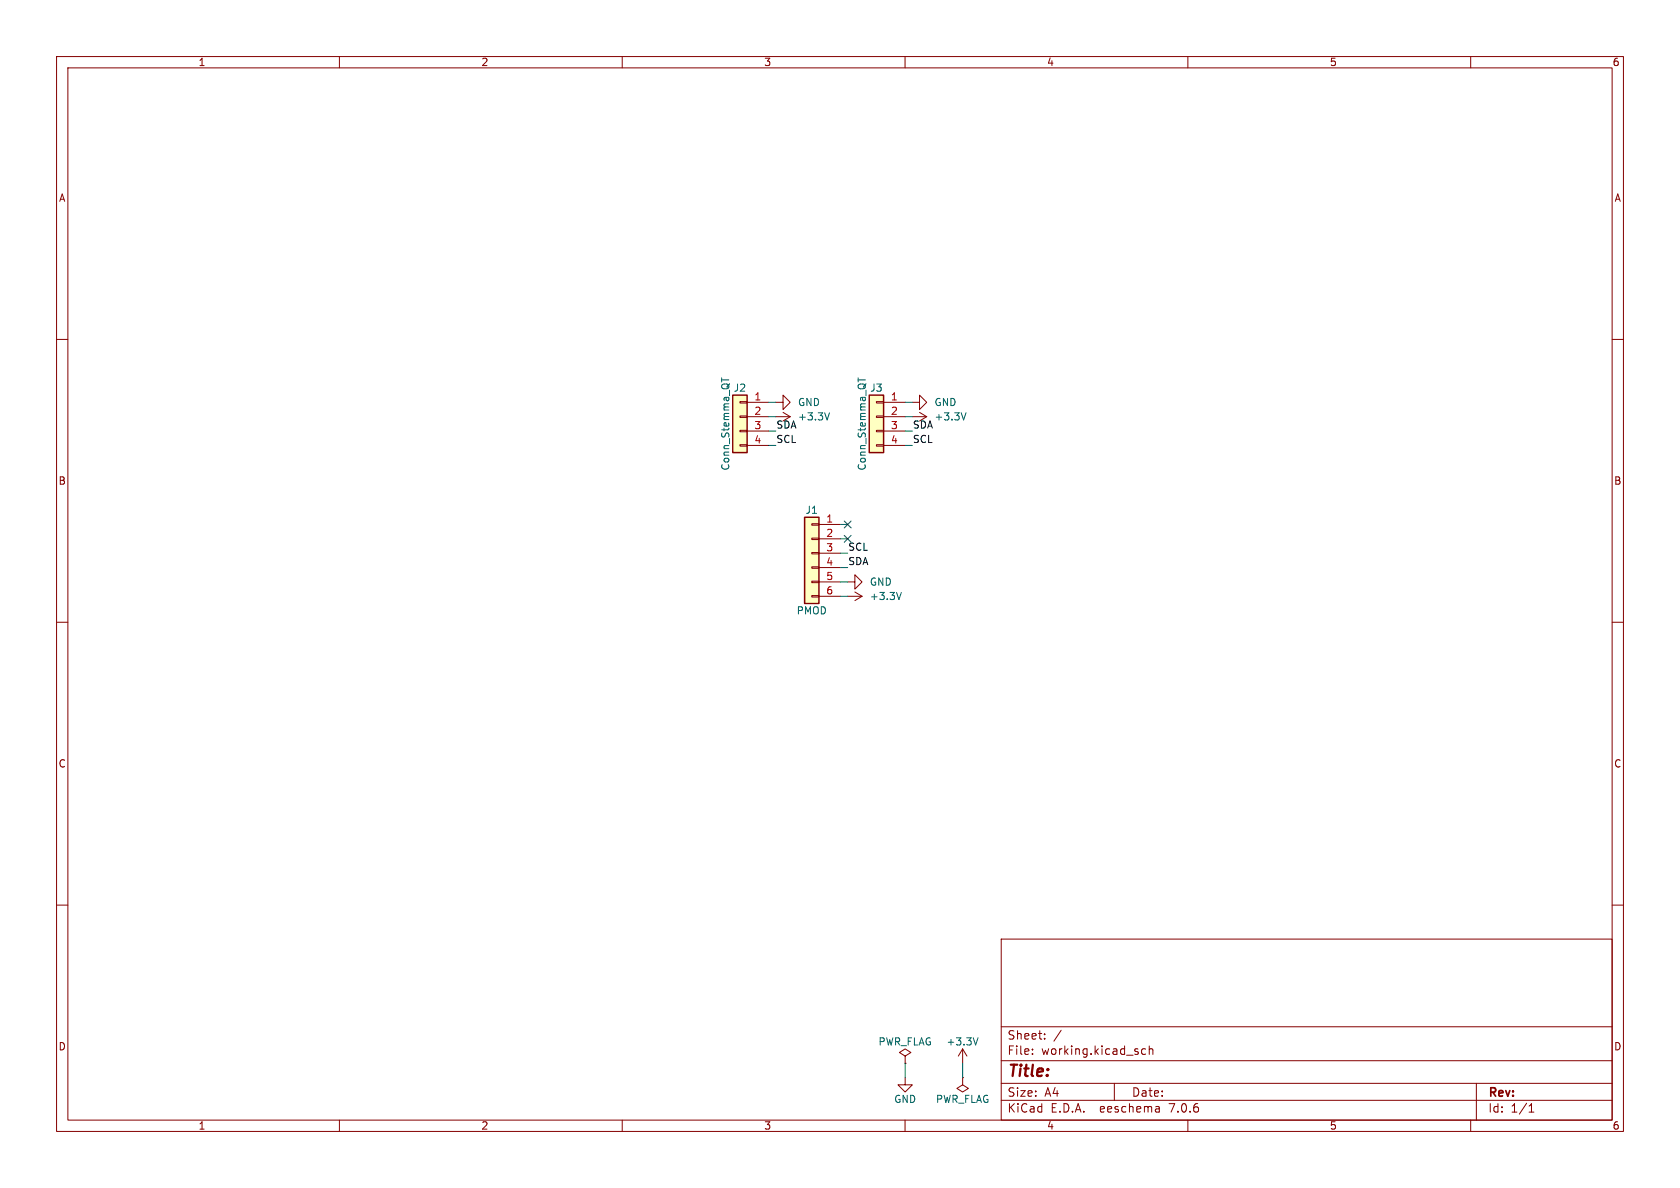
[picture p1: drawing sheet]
(kicad_sch (version 20200827) (generator eeschema)

 (page 1 1)

 (paper "A4")

 (lib_symbols
  (symbol "Connector_Generic:Conn_01x04" (pin_names (offset 1.016) hide)
   (property "Reference" "J" (id 0) (at 0 5.08 0) (effects (font (size 1.27 1.27))))
   (property "Value" "Conn_01x04" (id 1) (at 0 -7.62 0) (effects (font (size 1.27 1.27))))
   (property "Footprint" "" (id 2) (at 0 0 0) (effects (font (size 1.27 1.27)) hide))
   (property "Datasheet" "~" (id 3) (at 0 0 0) (effects (font (size 1.27 1.27)) hide))
   (symbol "Conn_01x04_1_1"
    (rectangle (start -1.27 -4.953) (end 0 -5.207) (stroke (width 0.1524)) (fill (type none)))
    (rectangle (start -1.27 -2.413) (end 0 -2.667) (stroke (width 0.1524)) (fill (type none)))
    (rectangle (start -1.27 2.667) (end 0 2.413) (stroke (width 0.1524)) (fill (type none)))
    (rectangle (start -1.27 3.81) (end 1.27 -6.35) (stroke (width 0.254)) (fill (type background)))
    (rectangle (start -1.27 0.127) (end 0 -0.127) (stroke (width 0.1524)) (fill (type none)))
    (pin passive line (at -5.08 2.54 0) (length 3.81) (name "Pin_1" (effects (font (size 1.27 1.27)))) (number "1" (effects (font (size 1.27 1.27)))))
    (pin passive line (at -5.08 0 0) (length 3.81) (name "Pin_2" (effects (font (size 1.27 1.27)))) (number "2" (effects (font (size 1.27 1.27)))))
    (pin passive line (at -5.08 -2.54 0) (length 3.81) (name "Pin_3" (effects (font (size 1.27 1.27)))) (number "3" (effects (font (size 1.27 1.27)))))
    (pin passive line (at -5.08 -5.08 0) (length 3.81) (name "Pin_4" (effects (font (size 1.27 1.27)))) (number "4" (effects (font (size 1.27 1.27)))))))
  (symbol "Connector_Generic:Conn_01x06" (pin_names (offset 1.016) hide)
   (property "Reference" "J" (id 0) (at 0 7.62 0) (effects (font (size 1.27 1.27))))
   (property "Value" "Conn_01x06" (id 1) (at 0 -10.16 0) (effects (font (size 1.27 1.27))))
   (property "Footprint" "" (id 2) (at 0 0 0) (effects (font (size 1.27 1.27)) hide))
   (property "Datasheet" "~" (id 3) (at 0 0 0) (effects (font (size 1.27 1.27)) hide))
   (symbol "Conn_01x06_1_1"
    (rectangle (start -1.27 -4.953) (end 0 -5.207) (stroke (width 0.1524)) (fill (type none)))
    (rectangle (start -1.27 -7.493) (end 0 -7.747) (stroke (width 0.1524)) (fill (type none)))
    (rectangle (start -1.27 -2.413) (end 0 -2.667) (stroke (width 0.1524)) (fill (type none)))
    (rectangle (start -1.27 2.667) (end 0 2.413) (stroke (width 0.1524)) (fill (type none)))
    (rectangle (start -1.27 5.207) (end 0 4.953) (stroke (width 0.1524)) (fill (type none)))
    (rectangle (start -1.27 6.35) (end 1.27 -8.89) (stroke (width 0.254)) (fill (type background)))
    (rectangle (start -1.27 0.127) (end 0 -0.127) (stroke (width 0.1524)) (fill (type none)))
    (pin passive line (at -5.08 5.08 0) (length 3.81) (name "Pin_1" (effects (font (size 1.27 1.27)))) (number "1" (effects (font (size 1.27 1.27)))))
    (pin passive line (at -5.08 2.54 0) (length 3.81) (name "Pin_2" (effects (font (size 1.27 1.27)))) (number "2" (effects (font (size 1.27 1.27)))))
    (pin passive line (at -5.08 0 0) (length 3.81) (name "Pin_3" (effects (font (size 1.27 1.27)))) (number "3" (effects (font (size 1.27 1.27)))))
    (pin passive line (at -5.08 -2.54 0) (length 3.81) (name "Pin_4" (effects (font (size 1.27 1.27)))) (number "4" (effects (font (size 1.27 1.27)))))
    (pin passive line (at -5.08 -5.08 0) (length 3.81) (name "Pin_5" (effects (font (size 1.27 1.27)))) (number "5" (effects (font (size 1.27 1.27)))))
    (pin passive line (at -5.08 -7.62 0) (length 3.81) (name "Pin_6" (effects (font (size 1.27 1.27)))) (number "6" (effects (font (size 1.27 1.27)))))))
  (symbol "power:+3.3V" (power) (pin_names (offset 0))
   (property "Reference" "#PWR" (id 0) (at 0 -3.81 0) (effects (font (size 1.27 1.27)) hide))
   (property "Value" "+3.3V" (id 1) (at 0 3.556 0) (effects (font (size 1.27 1.27))))
   (property "Footprint" "" (id 2) (at 0 0 0) (effects (font (size 1.27 1.27)) hide))
   (property "Datasheet" "" (id 3) (at 0 0 0) (effects (font (size 1.27 1.27)) hide))
   (symbol "+3.3V_0_1"
    (polyline (pts (xy -0.762 1.27) (xy 0 2.54)) (stroke (width 0)) (fill (type none)))
    (polyline (pts (xy 0 0) (xy 0 2.54)) (stroke (width 0)) (fill (type none)))
    (polyline (pts (xy 0 2.54) (xy 0.762 1.27)) (stroke (width 0)) (fill (type none))))
   (symbol "+3.3V_1_1"
    (pin power_in line (at 0 0 90) (length 0) hide (name "+3V3" (effects (font (size 1.27 1.27)))) (number "1" (effects (font (size 1.27 1.27)))))))
  (symbol "power:GND" (power) (pin_names (offset 0))
   (property "Reference" "#PWR" (id 0) (at 0 -6.35 0) (effects (font (size 1.27 1.27)) hide))
   (property "Value" "GND" (id 1) (at 0 -3.81 0) (effects (font (size 1.27 1.27))))
   (property "Footprint" "" (id 2) (at 0 0 0) (effects (font (size 1.27 1.27)) hide))
   (property "Datasheet" "" (id 3) (at 0 0 0) (effects (font (size 1.27 1.27)) hide))
   (symbol "GND_0_1"
    (polyline (pts (xy 0 0) (xy 0 -1.27) (xy 1.27 -1.27) (xy 0 -2.54) (xy -1.27 -1.27) (xy 0 -1.27)) (stroke (width 0)) (fill (type none))))
   (symbol "GND_1_1"
    (pin power_in line (at 0 0 270) (length 0) hide (name "GND" (effects (font (size 1.27 1.27)))) (number "1" (effects (font (size 1.27 1.27)))))))
  (symbol "power:PWR_FLAG" (power) (pin_numbers hide) (pin_names (offset 0) hide)
   (property "Reference" "#FLG" (id 0) (at 0 1.905 0) (effects (font (size 1.27 1.27)) hide))
   (property "Value" "PWR_FLAG" (id 1) (at 0 3.81 0) (effects (font (size 1.27 1.27))))
   (property "Footprint" "" (id 2) (at 0 0 0) (effects (font (size 1.27 1.27)) hide))
   (property "Datasheet" "~" (id 3) (at 0 0 0) (effects (font (size 1.27 1.27)) hide))
   (symbol "PWR_FLAG_0_1"
    (polyline (pts (xy 0 0) (xy 0 1.27) (xy -1.016 1.905) (xy 0 2.54) (xy 1.016 1.905) (xy 0 1.27)) (stroke (width 0)) (fill (type none))))
   (symbol "PWR_FLAG_0_0"
    (pin power_out line (at 0 0 90) (length 0) (name "pwr" (effects (font (size 1.27 1.27)))) (number "1" (effects (font (size 1.27 1.27))))))))


 (no_connect (at 149.86 92.71))
 (no_connect (at 149.86 95.25))

 (wire (pts (xy 135.89 71.12) (xy 137.16 71.12)) (stroke (width 0) (type solid) (color 0 0 0 0)))
 (wire (pts (xy 135.89 73.66) (xy 137.16 73.66)) (stroke (width 0) (type solid) (color 0 0 0 0)))
 (wire (pts (xy 135.89 76.2) (xy 137.16 76.2)) (stroke (width 0) (type solid) (color 0 0 0 0)))
 (wire (pts (xy 135.89 78.74) (xy 137.16 78.74)) (stroke (width 0) (type solid) (color 0 0 0 0)))
 (wire (pts (xy 148.59 92.71) (xy 149.86 92.71)) (stroke (width 0) (type solid) (color 0 0 0 0)))
 (wire (pts (xy 148.59 95.25) (xy 149.86 95.25)) (stroke (width 0) (type solid) (color 0 0 0 0)))
 (wire (pts (xy 148.59 97.79) (xy 149.86 97.79)) (stroke (width 0) (type solid) (color 0 0 0 0)))
 (wire (pts (xy 148.59 100.33) (xy 149.86 100.33)) (stroke (width 0) (type solid) (color 0 0 0 0)))
 (wire (pts (xy 148.59 102.87) (xy 149.86 102.87)) (stroke (width 0) (type solid) (color 0 0 0 0)))
 (wire (pts (xy 148.59 105.41) (xy 149.86 105.41)) (stroke (width 0) (type solid) (color 0 0 0 0)))
 (wire (pts (xy 160.02 71.12) (xy 161.29 71.12)) (stroke (width 0) (type solid) (color 0 0 0 0)))
 (wire (pts (xy 160.02 73.66) (xy 161.29 73.66)) (stroke (width 0) (type solid) (color 0 0 0 0)))
 (wire (pts (xy 160.02 76.2) (xy 161.29 76.2)) (stroke (width 0) (type solid) (color 0 0 0 0)))
 (wire (pts (xy 160.02 78.74) (xy 161.29 78.74)) (stroke (width 0) (type solid) (color 0 0 0 0)))
 (wire (pts (xy 160.02 187.96) (xy 160.02 190.5)) (stroke (width 0) (type solid) (color 0 0 0 0)))
 (wire (pts (xy 170.18 187.96) (xy 170.18 190.5)) (stroke (width 0) (type solid) (color 0 0 0 0)))

 (label "SDA" (at 137.16 76.2 0) (effects (font (size 1.27 1.27)) (justify left bottom)))
 (label "SCL" (at 137.16 78.74 0) (effects (font (size 1.27 1.27)) (justify left bottom)))
 (label "SCL" (at 149.86 97.79 0) (effects (font (size 1.27 1.27)) (justify left bottom)))
 (label "SDA" (at 149.86 100.33 0) (effects (font (size 1.27 1.27)) (justify left bottom)))
 (label "SDA" (at 161.29 76.2 0) (effects (font (size 1.27 1.27)) (justify left bottom)))
 (label "SCL" (at 161.29 78.74 0) (effects (font (size 1.27 1.27)) (justify left bottom)))

 (symbol (lib_id "power:PWR_FLAG") (at 160.02 187.96 0) (unit 1) (in_bom yes) (on_board yes)
  (property "Reference" "#FLG0101" (id 0) (at 160.02 186.055 0) (effects (font (size 1.27 1.27)) hide))
  (property "Value" "PWR_FLAG" (id 1) (at 160.02 184.15 0))
  (property "Footprint" "" (id 2) (at 160.02 187.96 0) (effects (font (size 1.27 1.27)) hide))
  (property "Datasheet" "~" (id 3) (at 160.02 187.96 0) (effects (font (size 1.27 1.27)) hide)))

 (symbol (lib_id "power:PWR_FLAG") (at 170.18 190.5 180) (unit 1) (in_bom yes) (on_board yes)
  (property "Reference" "#FLG0102" (id 0) (at 170.18 192.405 0) (effects (font (size 1.27 1.27)) hide))
  (property "Value" "PWR_FLAG" (id 1) (at 170.18 194.31 0))
  (property "Footprint" "" (id 2) (at 170.18 190.5 0) (effects (font (size 1.27 1.27)) hide))
  (property "Datasheet" "~" (id 3) (at 170.18 190.5 0) (effects (font (size 1.27 1.27)) hide)))

 (symbol (lib_id "power:+3.3V") (at 137.16 73.66 270) (unit 1) (in_bom yes) (on_board yes)
  (property "Reference" "#PWR0103" (id 0) (at 133.35 73.66 0) (effects (font (size 1.27 1.27)) hide))
  (property "Value" "+3.3V" (id 1) (at 140.97 73.66 90) (effects (font (size 1.27 1.27)) (justify left)))
  (property "Footprint" "" (id 2) (at 137.16 73.66 0) (effects (font (size 1.27 1.27)) hide))
  (property "Datasheet" "" (id 3) (at 137.16 73.66 0) (effects (font (size 1.27 1.27)) hide)))

 (symbol (lib_id "power:+3.3V") (at 149.86 105.41 270) (unit 1) (in_bom yes) (on_board yes)
  (property "Reference" "#PWR0102" (id 0) (at 146.05 105.41 0) (effects (font (size 1.27 1.27)) hide))
  (property "Value" "+3.3V" (id 1) (at 153.67 105.41 90) (effects (font (size 1.27 1.27)) (justify left)))
  (property "Footprint" "" (id 2) (at 149.86 105.41 0) (effects (font (size 1.27 1.27)) hide))
  (property "Datasheet" "" (id 3) (at 149.86 105.41 0) (effects (font (size 1.27 1.27)) hide)))

 (symbol (lib_id "power:+3.3V") (at 161.29 73.66 270) (unit 1) (in_bom yes) (on_board yes)
  (property "Reference" "#PWR0104" (id 0) (at 157.48 73.66 0) (effects (font (size 1.27 1.27)) hide))
  (property "Value" "+3.3V" (id 1) (at 165.1 73.66 90) (effects (font (size 1.27 1.27)) (justify left)))
  (property "Footprint" "" (id 2) (at 161.29 73.66 0) (effects (font (size 1.27 1.27)) hide))
  (property "Datasheet" "" (id 3) (at 161.29 73.66 0) (effects (font (size 1.27 1.27)) hide)))

 (symbol (lib_id "power:+3.3V") (at 170.18 187.96 0) (unit 1) (in_bom yes) (on_board yes)
  (property "Reference" "#PWR0107" (id 0) (at 170.18 191.77 0) (effects (font (size 1.27 1.27)) hide))
  (property "Value" "+3.3V" (id 1) (at 170.18 184.15 0))
  (property "Footprint" "" (id 2) (at 170.18 187.96 0) (effects (font (size 1.27 1.27)) hide))
  (property "Datasheet" "" (id 3) (at 170.18 187.96 0) (effects (font (size 1.27 1.27)) hide)))

 (symbol (lib_id "power:GND") (at 137.16 71.12 90) (unit 1) (in_bom yes) (on_board yes)
  (property "Reference" "#PWR0106" (id 0) (at 143.51 71.12 0) (effects (font (size 1.27 1.27)) hide))
  (property "Value" "GND" (id 1) (at 140.97 71.12 90) (effects (font (size 1.27 1.27)) (justify right)))
  (property "Footprint" "" (id 2) (at 137.16 71.12 0) (effects (font (size 1.27 1.27)) hide))
  (property "Datasheet" "" (id 3) (at 137.16 71.12 0) (effects (font (size 1.27 1.27)) hide)))

 (symbol (lib_id "power:GND") (at 149.86 102.87 90) (unit 1) (in_bom yes) (on_board yes)
  (property "Reference" "#PWR0101" (id 0) (at 156.21 102.87 0) (effects (font (size 1.27 1.27)) hide))
  (property "Value" "GND" (id 1) (at 153.67 102.87 90) (effects (font (size 1.27 1.27)) (justify right)))
  (property "Footprint" "" (id 2) (at 149.86 102.87 0) (effects (font (size 1.27 1.27)) hide))
  (property "Datasheet" "" (id 3) (at 149.86 102.87 0) (effects (font (size 1.27 1.27)) hide)))

 (symbol (lib_id "power:GND") (at 160.02 190.5 0) (unit 1) (in_bom yes) (on_board yes)
  (property "Reference" "#PWR0108" (id 0) (at 160.02 196.85 0) (effects (font (size 1.27 1.27)) hide))
  (property "Value" "GND" (id 1) (at 160.02 194.31 0))
  (property "Footprint" "" (id 2) (at 160.02 190.5 0) (effects (font (size 1.27 1.27)) hide))
  (property "Datasheet" "" (id 3) (at 160.02 190.5 0) (effects (font (size 1.27 1.27)) hide)))

 (symbol (lib_id "power:GND") (at 161.29 71.12 90) (unit 1) (in_bom yes) (on_board yes)
  (property "Reference" "#PWR0105" (id 0) (at 167.64 71.12 0) (effects (font (size 1.27 1.27)) hide))
  (property "Value" "GND" (id 1) (at 165.1 71.12 90) (effects (font (size 1.27 1.27)) (justify right)))
  (property "Footprint" "" (id 2) (at 161.29 71.12 0) (effects (font (size 1.27 1.27)) hide))
  (property "Datasheet" "" (id 3) (at 161.29 71.12 0) (effects (font (size 1.27 1.27)) hide)))

 (symbol (lib_id "Connector_Generic:Conn_01x04") (at 130.81 73.66 0) (mirror y) (unit 1) (in_bom yes) (on_board yes)
  (property "Reference" "J2" (id 0) (at 130.81 68.58 0))
  (property "Value" "Conn_Stemma_QT" (id 1) (at 128.27 74.93 90))
  (property "Footprint" "Connector_JST:JST_SH_SM04B-SRSS-TB_1x04-1MP_P1.00mm_Horizontal" (id 2) (at 130.81 73.66 0) (effects (font (size 1.27 1.27)) hide))
  (property "Datasheet" "~" (id 3) (at 130.81 73.66 0) (effects (font (size 1.27 1.27)) hide)))

 (symbol (lib_id "Connector_Generic:Conn_01x04") (at 154.94 73.66 0) (mirror y) (unit 1) (in_bom yes) (on_board yes)
  (property "Reference" "J3" (id 0) (at 154.94 68.58 0))
  (property "Value" "Conn_Stemma_QT" (id 1) (at 152.4 74.93 90))
  (property "Footprint" "Connector_JST:JST_SH_SM04B-SRSS-TB_1x04-1MP_P1.00mm_Horizontal" (id 2) (at 154.94 73.66 0) (effects (font (size 1.27 1.27)) hide))
  (property "Datasheet" "~" (id 3) (at 154.94 73.66 0) (effects (font (size 1.27 1.27)) hide)))

 (symbol (lib_id "Connector_Generic:Conn_01x06") (at 143.51 97.79 0) (mirror y) (unit 1) (in_bom yes) (on_board yes)
  (property "Reference" "J1" (id 0) (at 143.51 90.17 0))
  (property "Value" "PMOD" (id 1) (at 143.51 107.95 0))
  (property "Footprint" "Connector_PinHeader_2.54mm:PinHeader_1x06_P2.54mm_Vertical" (id 2) (at 143.51 97.79 0) (effects (font (size 1.27 1.27)) hide))
  (property "Datasheet" "~" (id 3) (at 143.51 97.79 0) (effects (font (size 1.27 1.27)) hide)))

)
